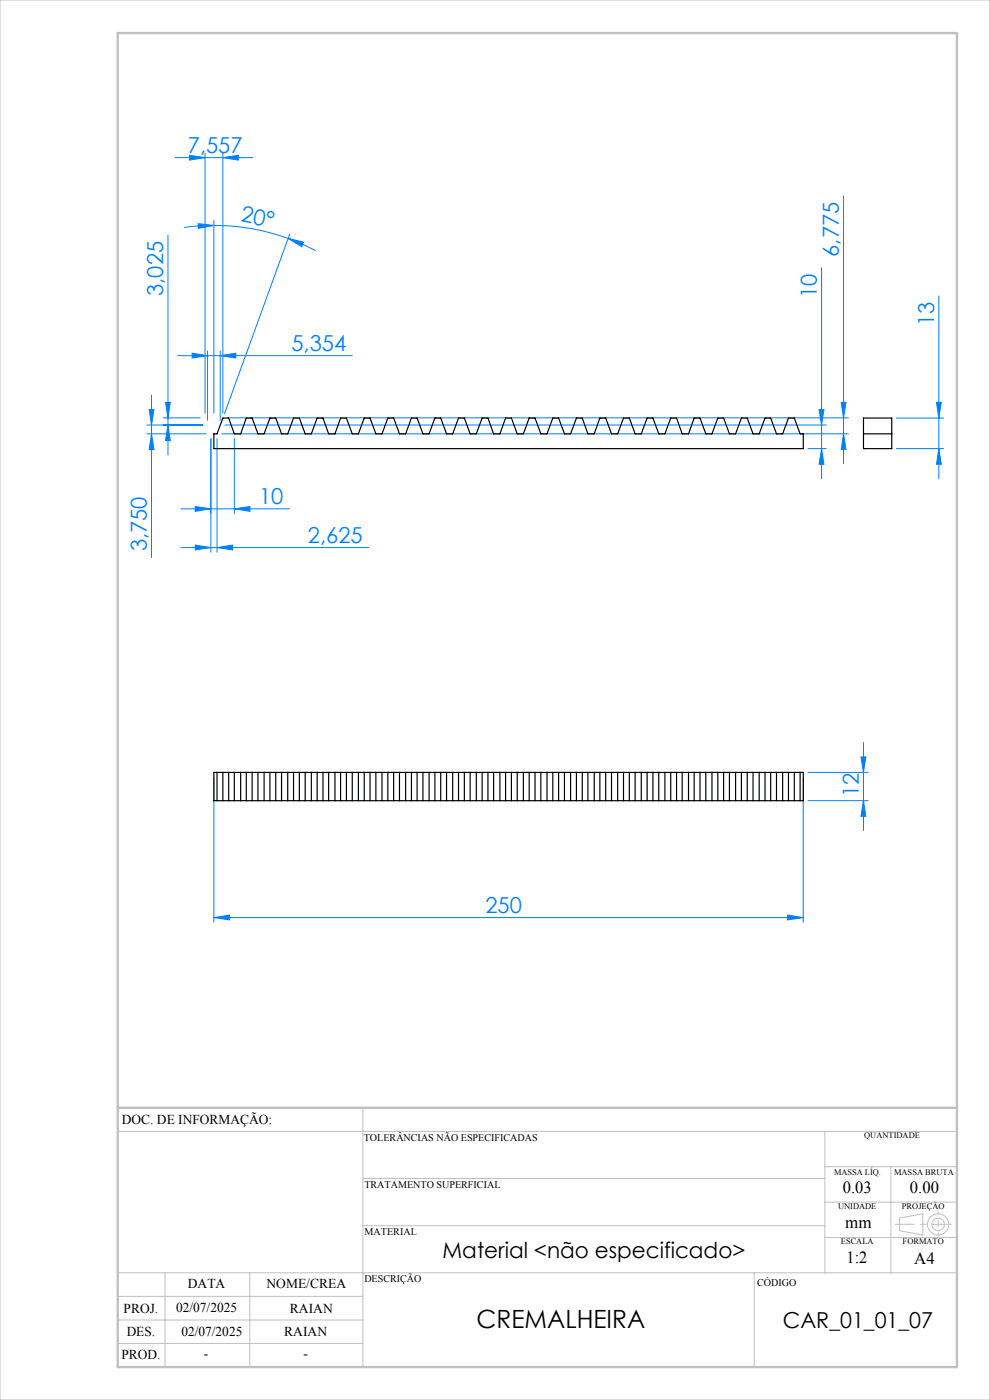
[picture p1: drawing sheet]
<svg xmlns="http://www.w3.org/2000/svg" width="210mm" height="297mm" viewBox="0 0 210 297" stroke-linecap="round" stroke-linejoin="round" font-family="sans-serif">
<g fill="none" stroke="#c0c0c0" stroke-width=".21">
<path d="M0 0h210v297h-210zM77 235v55M25 240h178M77 250h98M175 240v30M175 255h28M175 247.5h28M189 247.5v22.5M190.8 258.4l5-.9v4.5l-5-.9zM25 275h52M25 270h178M35 270v20"/>
<path d="M53 270v20M77 260h98M160 270v20M175 262.5h28M25 285h52M25 280h52"/>
<circle cx="199" cy="259.7" r="1.34"/>
<circle cx="199" cy="259.7" r="2.25"/>
</g>
<g fill="none" stroke="#0080ff" stroke-width=".21">
<path d="M37.1 33.4h16.5M40.2 32.9l3.3 .5-3.3 .6zM43.5 32.5v55.2M47.3 33.4l3.3-.5v1.1zM47.3 32.5v55.2M35.6 49.9v46.6M42.1 47.4l3.3 .4-3.3 .6zM45.4 46.8v40.9M45.4 47.8a45.1 45.1 0 0 1 15.7 2.8M45.4 47.8l-4 .2-2.3 .3M61.1 50.6l3.3 .8-.4 .9zM61.1 50.6l5.8 2.6"/>
<path d="M61.5 49.7l-13.9 38M174.3 56.8v44.7M178.9 41.6v56.8M37.7 75.5h37M40.7 74.9l3.3 .6-3.3 .4zM44 74.5v14.7M46.7 75.5l3.3-.6v1zM46.7 74.5v14.7M199.1 62.8v38.7M31.2 92h12.5M31.2 90.2h11.8M31.6 86.9h1.1l-.6 3.3z"/>
<path d="M32.1 83.8v34.5M32.1 92l.6 3.4h-1.1zM34.6 88.6h7.9M35.1 85.4h1l-.5 3.2zM35.6 90.2l.5 3.3h-1zM44.7 93.1v24.1M46 93.1v24.1M47 92h133M47.7 90.2h127.6M48.3 88.6h131.7M49.7 93.1v15.8M171.4 95.2h3.9"/>
<path d="M173.7 86.9h1.1l-.5 3.3zM174.3 95.2l.5 3.3h-1.1zM178.4 85.4h1.1l-.6 3.2zM178.9 92l.6 3.4h-1.1zM190.1 88.7h10.1M190.1 95.2h10.1M198.6 85.4h1.1l-.6 3.3zM199.1 95.2l.6 3.3h-1.1zM38.4 116.2h39.8M38.4 107.9h23M41.4 115.6l3.3 .6-3.3 .5zM41.4 107.5l3.3 .4-3.3 .6z"/>
<path d="M46 116.2l3.3-.6v1.1zM49.7 107.9l3.3-.4v1zM183.2 157.5v18.7M45.4 164.9v30.7M170.4 164.9v30.7M171.4 163.9h12.8M171.4 169.9h12.8M182.6 160.6h1.1l-.5 3.3zM183.2 169.9l.5 3.3h-1.1zM45.4 194.7l3.3-.6v1.1zM45.4 194.7h125M167.1 194.1l3.3 .6-3.3 .5z"/>
</g>
<path d="M201.8 259.7h-11.9" fill="none" stroke="#c0c0c0" stroke-width=".21" stroke-dasharray="15.2 1.3 1.3 1.3" stroke-dashoffset="11.2"/>
<path d="M199 256.9v5.4" fill="none" stroke="#c0c0c0" stroke-width=".21" stroke-dasharray="15.2 1.3 1.3 1.3" stroke-dashoffset="14.4"/>
<path d="M25 7h178v283h-178zM25 235h178" fill="none" stroke="#c0c0c0" stroke-width=".5"/>
<g fill="#0080ff">
<path d="M61.1 50.6l3.3 .8-.4 .9zM42.1 47.4l3.3 .4-3.3 .6z"/>
<path d="M47.3 33.4l3.3-.5v1.1zM40.2 32.9l3.3 .5-3.3 .6zM46 116.2l3.3-.6v1.1zM41.4 115.6l3.3 .6-3.3 .5z"/>
<path d="M41.4 107.5l3.3 .4-3.3 .6zM49.7 107.9l3.3-.4v1zM40.7 74.9l3.3 .6-3.3 .4zM46.7 75.5l3.3-.6v1zM45.4 194.7l3.3-.6v1.1zM167.1 194.1l3.3 .6-3.3 .5z"/>
<path d="M178.9 92l.6 3.4h-1.1zM178.4 85.4h1.1l-.6 3.2zM32.1 92l.6 3.4h-1.1zM31.6 86.9h1.1l-.6 3.3zM35.6 90.2l.5 3.3h-1zM35.1 85.4h1l-.5 3.2z"/>
<path d="M173.7 86.9h1.1l-.5 3.3zM174.3 95.2l.5 3.3h-1.1zM182.6 160.6h1.1l-.5 3.3zM183.2 169.9l.5 3.3h-1.1z"/>
<path d="M198.6 85.4h1.1l-.6 3.3zM199.1 95.2l.6 3.3h-1.1z"/>
</g>
<g fill="none" stroke="#000" stroke-width=".25">
<path d="M47.3 88.7h1.2l1.2 3.3h1.3l1.2-3.3h1.3l1.2 3.3h1.3l1.3-3.3h1.2l1.2 3.3h1.3l1.3-3.3h1.2l1.2 3.3h1.3l1.3-3.3h1.2l1.2 3.3h1.3l1.2-3.3h1.3l1.2 3.3h1.3l1.3-3.3h1.2l1.2 3.3h1.3l1.3-3.3h1.2l1.2 3.3h1.3l1.3-3.3h1.2l1.2 3.3h1.3l1.3-3.3h1.2l1.2 3.3h1.3l1.3-3.3h1.2l1.2 3.3h1.3l1.3-3.3h1.2l1.2 3.3h1.3l1.2-3.3h1.3l1.2 3.3h1.3l1.3-3.3h1.2l1.2 3.3h1.3l1.3-3.3h1.2l1.2 3.3h1.3l1.3-3.3h1.2l1.2 3.3h1.3l1.2-3.3h1.3l1.2 3.3h1.3l1.3-3.3h1.2l1.2 3.3h1.3l1.3-3.3h1.2l1.2 3.3h1.3l1.3-3.3h1.2l1.2 3.3h1.3l1.2-3.3h1.3l1.2 3.3h1.3l1.3-3.3h1.2l1.2 3.3h1.3l1.3-3.3h1.2l1.2 3.3h1.3l1.3-3.3h1.2l1.2 3.3h1.3l1.3-3.3h1.2l1.2 3.3h.7v3.2h-125v-3.2h.6zM183.2 92h6M183.2 88.7h6v6.5h-6zM45.4 163.9h125v6h-125zM46 163.9v6M47.3 163.9v6M48.5 163.9v6M49.7 163.9v6M51 163.9v6M52.2 163.9v6M53.5 163.9v6M54.7 163.9v6"/>
<path d="M56 163.9v6M57.3 163.9v6M58.5 163.9v6M59.7 163.9v6M61 163.9v6M62.3 163.9v6M63.5 163.9v6M64.7 163.9v6M66 163.9v6M67.3 163.9v6M68.5 163.9v6M69.7 163.9v6"/>
<path d="M71 163.9v6M72.2 163.9v6M73.5 163.9v6M74.7 163.9v6M76 163.9v6M77.3 163.9v6M78.5 163.9v6M79.7 163.9v6M81 163.9v6M82.3 163.9v6M83.5 163.9v6M84.7 163.9v6"/>
<path d="M86 163.9v6M87.3 163.9v6M88.5 163.9v6M89.7 163.9v6M91 163.9v6M92.3 163.9v6M93.5 163.9v6M94.7 163.9v6M96 163.9v6M97.3 163.9v6M98.5 163.9v6M99.7 163.9v6"/>
<path d="M101 163.9v6M102.3 163.9v6M103.5 163.9v6M104.7 163.9v6M106 163.9v6M107.2 163.9v6M108.5 163.9v6M109.7 163.9v6M111 163.9v6M112.3 163.9v6M113.5 163.9v6M114.7 163.9v6"/>
<path d="M116 163.9v6M117.3 163.9v6M118.5 163.9v6M119.7 163.9v6M121 163.9v6M122.3 163.9v6M123.5 163.9v6M124.7 163.9v6M126 163.9v6M127.2 163.9v6M128.5 163.9v6M129.7 163.9v6"/>
<path d="M131 163.9v6M132.3 163.9v6M133.5 163.9v6M134.7 163.9v6M136 163.9v6M137.3 163.9v6M138.5 163.9v6M139.7 163.9v6M141 163.9v6M142.3 163.9v6M143.5 163.9v6M144.7 163.9v6"/>
<path d="M146 163.9v6M147.2 163.9v6M148.5 163.9v6M149.7 163.9v6M151 163.9v6M152.3 163.9v6M153.5 163.9v6M154.7 163.9v6M156 163.9v6M157.3 163.9v6M158.5 163.9v6M159.7 163.9v6"/>
<path d="M161 163.9v6M162.3 163.9v6M163.5 163.9v6M164.7 163.9v6M166 163.9v6M167.3 163.9v6M168.5 163.9v6M169.7 163.9v6"/>
</g>
<text font-size="5.3" x="101.1" y="281.7">CREMALHEIRA</text>
<g font-size="4.7" fill="#0080ff">
<text x="39.8" y="32.4">7,557</text>
<text x="51" y="47" transform="rotate(11 51 47)">20°</text>
<text x="177.9" y="54.5" transform="rotate(-90 177.9 54.5)">6,775</text>
<text x="34.6" y="62.8" transform="rotate(-90 34.6 62.8)">3,025</text>
<text x="173.3" y="63.2" transform="rotate(-90 173.3 63.2)">10</text>
<text x="198.2" y="69.2" transform="rotate(-90 198.2 69.2)">13</text>
<text x="61.8" y="74.4">5,354</text>
<text x="55" y="106.9">10</text>
<text x="31.2" y="117" transform="rotate(-90 31.2 117)">3,750</text>
<text x="65.3" y="115.1">2,625</text>
<text x="182.2" y="169.1" transform="rotate(-90 182.2 169.1)">12</text>
<text x="103" y="193.6">250</text>
</g>
<g font-size="4.7">
<text x="93.9" y="266.8">Material &lt;não especificado&gt;</text>
<text x="166.1" y="281.7">CAR_01_01_07</text>
</g>
<g font-size="3.6">
<text x="178.8" y="253.1">0.03</text>
<text x="193" y="253.1">0.00</text>
<text x="179.3" y="260.6">mm</text>
<text x="179.6" y="267.9">1:2</text>
<text x="193.9" y="268.1">A4</text>
</g>
<g font-size="2.9">
<text x="25.9" y="238.4">DOC. DE INFORMAÇÃO:</text>
<text x="39.9" y="273.2">DATA</text>
<text x="56.5" y="273.2">NOME/CREA</text>
<text x="26.2" y="278.6">PROJ.</text>
<text x="37.4" y="278.2">02/07/2025</text>
<text x="61.5" y="278.6">RAIAN</text>
<text x="26.9" y="283.4">DES.</text>
<text x="38.5" y="283.4">02/07/2025</text>
<text x="60.3" y="283.4">RAIAN</text>
<text x="25.7" y="288.3">PROD.</text>
<text x="43.3" y="288">-</text>
<text x="64.4" y="288">-</text>
</g>
<g font-size="2.2">
<text x="77.2" y="242.1">TOLERÂNCIAS NÃO ESPECIFICADAS</text>
<text x="77.3" y="251.9">TRATAMENTO SUPERFICIAL</text>
<text x="77.3" y="261.9">MATERIAL</text>
<text x="77.3" y="272.1">DESCRIÇÃO</text>
<text x="160.6" y="272.8">CÓDIGO</text>
</g>
<g font-size="1.8">
<text x="183.3" y="241.4">QUANTIDADE</text>
<text x="176.9" y="249.2">MASSA LÍQ.</text>
<text x="189.7" y="249.2">MASSA BRUTA</text>
<text x="177.8" y="256.5">UNIDADE</text>
<text x="191.3" y="256.5">PROJEÇÃO</text>
<text x="178.4" y="264">ESCALA</text>
<text x="191.5" y="264">FORMATO</text>
</g>
</svg>
